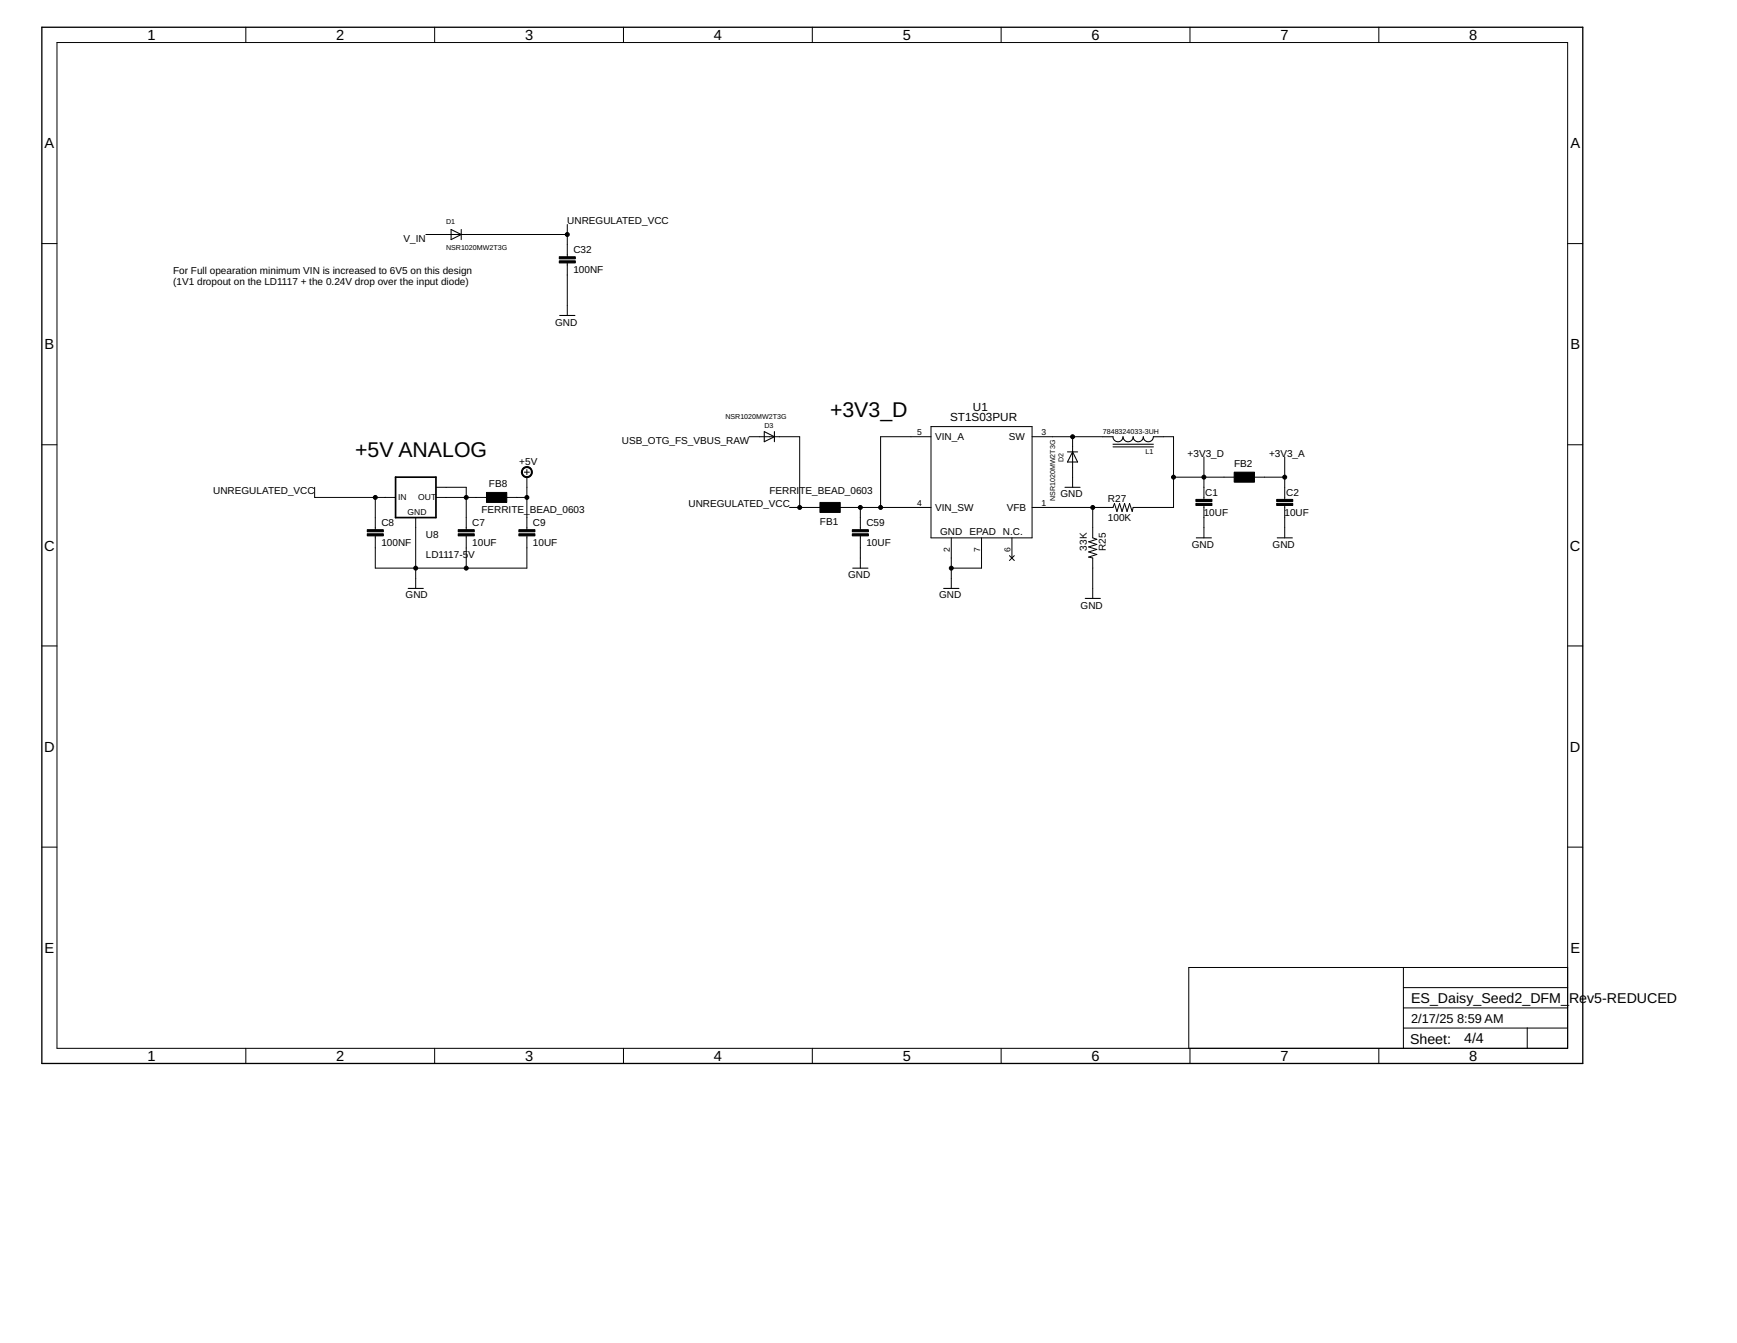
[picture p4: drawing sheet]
<svg xmlns="http://www.w3.org/2000/svg" width="279mm" height="216mm" viewBox="0 0 279 216" stroke-linecap="round" stroke-linejoin="round" font-family="sans-serif">
<g fill="none" stroke="#000" stroke-width=".16">
<path d="M9.2 6.8h243v161.7h-243zM39.5 4.4v2.4M69.9 4.4v2.4M100.3 4.4v2.4M130.7 4.4v2.4M161 4.4v2.4M191.4 4.4v2.4M221.8 4.4v2.4M6.7 39.2h2.5M68.5 37.7h22.7M91.2 36.1v5.2M252.2 39.2h2.4"/>
<path d="M91.2 42.2v8.5M6.7 71.5h2.5M50.6 78.3v1.7h13M60.4 80v5.2M70.1 80h8.2M70.1 78.3h4.9v6.9M81.5 80h3.3M84.3 75.9h.9M84.8 75.5v.8M84.8 76.7v8.5M120.5 70.2h8.1v11.4M149.8 70.2h-8.2v11.4"/>
<path d="M149.8 68.6h16.2v17.9h-16.2zM166 70.2h11.4M172.5 70.2v8.1M187.2 70.2h1.6v11.4h-6.5l-.2 .6-.4-1.3-.4 1.3-.4-1.3-.4 1.3-.4-1.3-.4 1.3-.4-1.3-.3 .7h-13M188.8 76.7h9.7M193.7 73.4v6.9M201.8 76.7h4.9M206.7 73.4v6.9M252.2 71.5h2.4M60.4 86.1v5.2h24.4v-5.2M66.9 83.2v11.4M75 86.1v5.2"/>
<path d="M127 81.6h4.9M135.1 81.6h14.7M138.4 81.6v3.6M138.4 86.1v5.2M153 86.5v8.1M157.9 86.5v4.8h-4.9M162.4 89.3l.8 .8M162.8 86.5v3.2M163.2 89.3l-.8 .8M175.8 81.6v4.9l.6 .2-1.3 .4 1.3 .4-1.3 .4 1.3 .4-1.3 .4 1.3 .4-1.3 .5 .7 .1v6.5M193.7 81.3v5.2M206.7 81.3v5.2"/>
<path d="M6.7 103.8h2.5M252.2 103.8h2.4M6.7 136.2h2.5M252.2 136.2h2.4M225.7 155.5v13M225.7 158.8h26.5M252.2 155.5h-61v13M39.5 168.5v2.5M69.9 168.5v2.5M100.3 168.5v2.5M130.7 168.5v2.5M161 168.5v2.5"/>
<path d="M191.4 168.5v2.5M221.8 168.5v2.5M225.7 165.3h26.5M225.7 162h26.5M245.7 165.3v3.2"/>
</g>
<path d="M6.7 4.4h247.9v166.6h-247.9z" fill="none" stroke="#000" stroke-width=".21"/>
<path d="M63.6 76.7h6.5v6.5h-6.5z" fill="none" stroke="#000" stroke-width=".28"/>
<g fill="none" stroke="#000" stroke-width=".17">
<path d="M72.6 36.9l1.6 .8-1.6 .8zM74.2 36.9v1.6M90 50.7h2.5M122.9 69.4l1.7 .8-1.7 .8zM124.6 69.4v1.6M171.3 78.3h2.4M171.7 72.6h1.6M172.5 72.6l.8 1.7h-1.6zM177.4 70.2h1.6a.8 .8 0 0 0 .8 .8 .8 .8 0 0 0 .8-.8 .81 .81 0 0 0 .9 .8 .81 .81 0 0 0 .8-.8 .81 .81 0 0 0 .8 .8 .81 .81 0 0 0 .8-.8 .81 .81 0 0 0 .8 .8 .81 .81 0 0 0 .8-.8h1.7M179 71.4h6.5M179 71.8h6.5M65.7 94.6h2.4"/>
<path d="M137.2 91.3h2.4M151.8 94.6h2.4M174.6 96.2h2.4M192.4 86.5h2.5M205.4 86.5h2.5"/>
</g>
<g fill="#000" stroke="#000" stroke-width=".16">
<path d="M90 41.9h2.5v.4h-2.5zM90 41.3h2.5v.3h-2.5zM78.3 79.2h3.2v1.6h-3.2zM198.5 75.9h3.3v1.6h-3.3zM59.1 85.8h2.6v.3h-2.6zM59.1 85.2h2.6v.3h-2.6zM73.7 85.8h2.6v.3h-2.6zM73.7 85.2h2.6v.3h-2.6zM83.5 85.8h2.5v.3h-2.5zM83.5 85.2h2.5v.3h-2.5zM131.9 80.8h3.2v1.6h-3.2zM137.1 85.8h2.6v.3h-2.6z"/>
<path d="M137.1 85.2h2.6v.3h-2.6zM192.4 80.9h2.5v.4h-2.5zM192.4 80.3h2.5v.3h-2.5zM205.4 80.9h2.5v.4h-2.5zM205.4 80.3h2.5v.3h-2.5z"/>
</g>
<g fill="#000" stroke="#000" stroke-width=".16">
<path d="M84.2 75.2a.89 .89 0 0 1 1.4 .3 .89 .89 0 0 1-.6 1.2 .89 .89 0 0 1-1.1-.8h.1a.73 .73 0 0 1 1-.7 .73 .73 0 0 1 .3 1.2 .73 .73 0 0 1-1.2-.3l-.1-.2h-.1v-.3z" fill-rule="evenodd"/>
<circle cx="91.2" cy="37.7" r=".32"/>
<circle cx="60.4" cy="80" r=".32"/>
<circle cx="75" cy="80" r=".32"/>
<circle cx="84.8" cy="80" r=".32"/>
<circle cx="172.5" cy="70.2" r=".32"/>
<circle cx="188.8" cy="76.7" r=".32"/>
<circle cx="193.7" cy="76.7" r=".32"/>
<circle cx="206.7" cy="76.7" r=".32"/>
<circle cx="66.9" cy="91.3" r=".32"/>
<circle cx="75" cy="91.3" r=".32"/>
<circle cx="128.6" cy="81.6" r=".32"/>
<circle cx="138.4" cy="81.6" r=".32"/>
<circle cx="141.6" cy="81.6" r=".32"/>
<circle cx="153" cy="91.3" r=".32"/>
<circle cx="175.8" cy="81.6" r=".32"/>
</g>
<g font-size="3.4">
<text x="133.5" y="67">+3V3_D</text>
<text x="57.1" y="73.5">+5V ANALOG</text>
</g>
<g font-size="2.3">
<text x="23.7" y="6.4">1</text>
<text x="54.1" y="6.4">2</text>
<text x="84.4" y="6.4">3</text>
<text x="114.8" y="6.4">4</text>
<text x="145.2" y="6.4">5</text>
<text x="175.6" y="6.4">6</text>
<text x="205.9" y="6.4">7</text>
<text x="236.3" y="6.4">8</text>
<text x="7.2" y="23.8">A</text>
<text x="252.6" y="23.8">A</text>
<text x="7.2" y="56.2">B</text>
<text x="252.6" y="56.2">B</text>
<text x="7.1" y="88.5">C</text>
<text x="252.5" y="88.5">C</text>
<text x="7.1" y="120.8">D</text>
<text x="252.5" y="120.8">D</text>
<text x="7.2" y="153.2">E</text>
<text x="252.6" y="153.2">E</text>
<text x="227" y="161.2">ES_Daisy_Seed2_DFM_</text>
<text x="252.4" y="161.2">Rev5-REDUCED</text>
<text x="226.8" y="167.8">Sheet:</text>
<text x="235.5" y="167.7">4/4</text>
<text x="23.7" y="170.6">1</text>
<text x="54.1" y="170.6">2</text>
<text x="84.4" y="170.6">3</text>
<text x="114.8" y="170.6">4</text>
<text x="145.2" y="170.6">5</text>
<text x="175.6" y="170.6">6</text>
<text x="205.9" y="170.6">7</text>
<text x="236.3" y="170.6">8</text>
</g>
<g font-size="2.1">
<text x="227" y="164.5">2/17/25</text>
<text x="234.4" y="164.5">8:59 AM</text>
</g>
<g font-size="1.9">
<text x="156.5" y="66">U1</text>
<text x="152.8" y="67.6">ST1S03PUR</text>
</g>
<g font-size="1.6">
<text x="64.9" y="38.8">V_IN</text>
<text x="91.3" y="36.1">UNREGULATED_VCC</text>
<text x="92.2" y="40.7">C32</text>
<text x="27.9" y="44.1">For Full opearation minimum VIN is increased to 6V5 on this design</text>
<text x="27.9" y="45.8">(1V1 dropout on the LD1117 + the 0.24V drop over the input diode)</text>
<text x="92.2" y="44">100NF</text>
<text x="89.3" y="52.3">GND</text>
<text x="100" y="71.3">USB_OTG_FS_VBUS_RAW</text>
<text x="150.4" y="70.7">VIN_A</text>
<text x="162.3" y="70.7">SW</text>
<text x="83.5" y="74.7">+5V</text>
<text x="191" y="73.5">+3V</text>
<text x="193.9" y="73.5">3_D</text>
<text x="198.5" y="75.1">FB2</text>
<text x="204.1" y="73.5">+3V</text>
<text x="207" y="73.5">3_A</text>
<text x="34.3" y="79.5">UNREGULATED_VCC</text>
<text x="77.4" y="82.4">FERRITE_BEAD_0603</text>
<text x="78.7" y="78.3">FB8</text>
<text x="110.8" y="81.6">UNREGULATED_VCC</text>
<text x="123.8" y="79.5">FERRITE_BEAD_0603</text>
<text x="150.4" y="82.1">VIN_SW</text>
<text x="162" y="82.1">VFB</text>
<text x="170.6" y="80">GND</text>
<text x="178.2" y="83.7">100K</text>
<text x="178.2" y="80.6">R27</text>
<text x="193.6" y="83">10UF</text>
<text x="193.9" y="79.7">C1</text>
<text x="206.6" y="83">10UF</text>
<text x="206.9" y="79.7">C2</text>
<text x="61.3" y="87.8">100NF</text>
<text x="61.3" y="84.6">C8</text>
<text x="68.5" y="89.7">LD1117-5</text>
<text x="68.5" y="86.5">U8</text>
<text x="75.3" y="89.7">V</text>
<text x="76" y="87.8">10UF</text>
<text x="76" y="84.6">C7</text>
<text x="85.7" y="87.8">10UF</text>
<text x="85.7" y="84.6">C9</text>
<text x="131.9" y="84.4">FB1</text>
<text x="139.4" y="87.8">10UF</text>
<text x="139.4" y="84.6">C59</text>
<text x="151.2" y="86">GND</text>
<text x="155.9" y="86">EPAD N.C.</text>
<text x="174.8" y="88.5" transform="rotate(-90 174.8 88.5)">33K</text>
<text x="177.9" y="88.6" transform="rotate(-90 177.9 88.6)">R25</text>
<text x="191.7" y="88.1">GND</text>
<text x="204.7" y="88.1">GND</text>
<text x="136.4" y="93">GND</text>
<text x="65.2" y="96.2">GND</text>
<text x="151.1" y="96.2">GND</text>
<text x="173.8" y="97.8">GND</text>
</g>
<g font-size="1.4">
<text x="147.5" y="70">5</text>
<text x="167.5" y="70">3</text>
<text x="64" y="80.4">IN</text>
<text x="65.6" y="82.7">GND</text>
<text x="67.3" y="80.4">OUT</text>
<text x="147.5" y="81.4">4</text>
<text x="167.5" y="81.4">1</text>
<text x="152.8" y="88.7" transform="rotate(-90 152.8 88.7)">2</text>
<text x="157.7" y="88.7" transform="rotate(-90 157.7 88.7)">7</text>
<text x="162.5" y="88.7" transform="rotate(-90 162.5 88.7)">6</text>
</g>
<g font-size="1.1">
<text x="71.7" y="40.1">NSR1020MW2T3G</text>
<text x="71.7" y="36.1">D1</text>
<text x="116.7" y="67.4">NSR1020MW2T3G</text>
<text x="122.9" y="68.7">D3</text>
<text x="177.4" y="69.8">7848324033-3UH</text>
<text x="171.1" y="74.3" transform="rotate(-90 171.1 74.3)">D2</text>
<text x="184.3" y="73">L1</text>
<text x="169.7" y="80.5" transform="rotate(-90 169.7 80.5)">NSR1020MW2T3G</text>
</g>
</svg>
